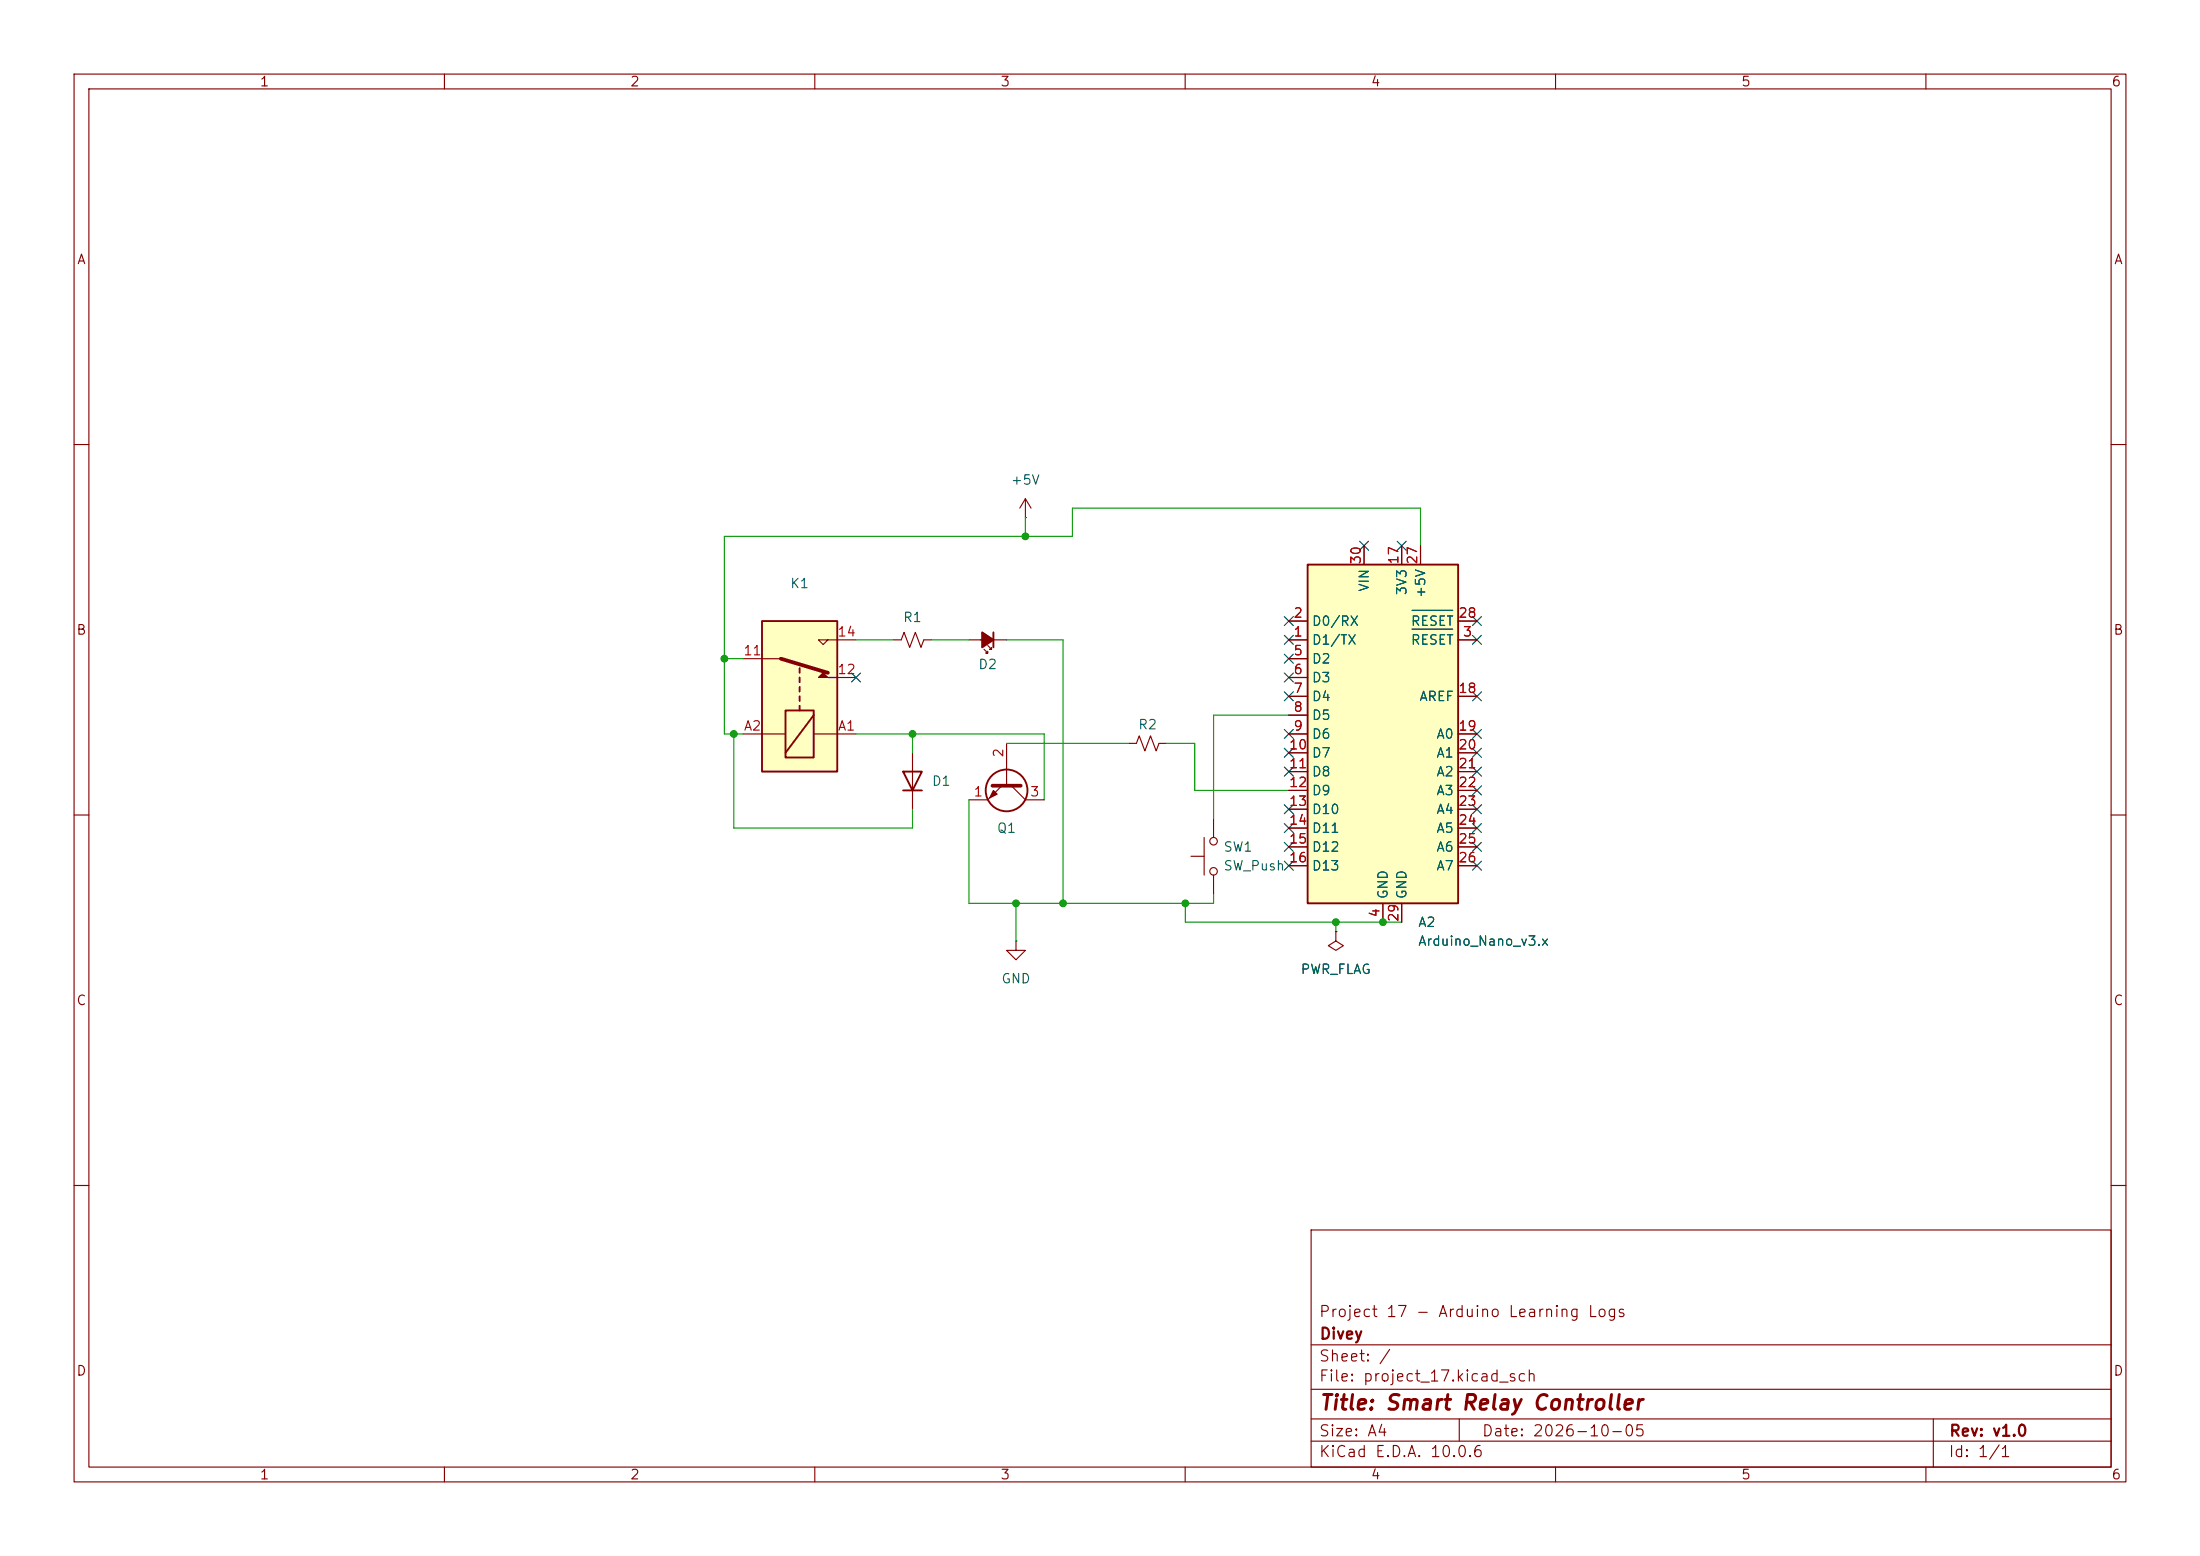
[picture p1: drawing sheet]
(kicad_sch
 (version 20260306)
 (generator "eeschema")
 (generator_version "10.0")
 (paper "A4")
 (title_block
  (title "Smart Relay Controller")
  (date "2026-10-05")
  (rev "v1.0")
  (company "Divey")
  (comment 1 "Project 17 - Arduino Learning Logs"))
 (lib_symbols
  (symbol "Device:LED_Small_Filled"
   (pin_numbers (hide yes))
   (pin_names
    (offset 0.254) (hide yes)) (exclude_from_sim no) (in_bom yes) (on_board yes)
   (in_pos_files yes)
   (duplicate_pin_numbers_are_jumpers no)
   (property "Reference" "D" (at -1.27 3.175 0) (show_name no) (do_not_autoplace no) (effects (font (size 1.27 1.27)) (justify left)))
   (property "Value" "LED_Small_Filled" (at -4.445 -2.54 0) (show_name no) (do_not_autoplace no) (effects (font (size 1.27 1.27)) (justify left)))
   (property "Footprint" "" (at 0 0 90) (show_name no) (do_not_autoplace no) (hide yes) (effects (font (size 1.27 1.27))))
   (property "Datasheet" "" (at 0 0 90) (show_name no) (do_not_autoplace no) (hide yes) (effects (font (size 1.27 1.27))))
   (property "Description" "Light emitting diode, small symbol, filled shape" (at 0 0 0) (show_name no) (do_not_autoplace no) (hide yes) (effects (font (size 1.27 1.27))))
   (property "Sim.Pins" "1=K 2=A" (at 0 0 0) (show_name no) (do_not_autoplace no) (hide yes) (effects (font (size 1.27 1.27))))
   (symbol "LED_Small_Filled_0_1"
    (polyline (pts (xy -0.762 -1.016) (xy -0.762 1.016)) (stroke (width 0.254) (type default)) (fill (type none)))
    (polyline (pts (xy 0 0.762) (xy -0.508 1.27) (xy -0.254 1.27) (xy -0.508 1.27) (xy -0.508 1.016)) (stroke (width 0) (type default)) (fill (type none)))
    (polyline (pts (xy 0.508 1.27) (xy 0 1.778) (xy 0.254 1.778) (xy 0 1.778) (xy 0 1.524)) (stroke (width 0) (type default)) (fill (type none)))
    (polyline (pts (xy 0.762 -1.016) (xy -0.762 0) (xy 0.762 1.016) (xy 0.762 -1.016)) (stroke (width 0.254) (type default)) (fill (type outline)))
    (polyline (pts (xy 1.016 0) (xy -0.762 0)) (stroke (width 0) (type default)) (fill (type none))))
   (symbol "LED_Small_Filled_1_1"
    (pin passive line (at -2.54 0 0) (length 1.778) (name "K" (effects (font (size 1.27 1.27)))) (number "1" (effects (font (size 1.27 1.27)))))
    (pin passive line (at 2.54 0 180) (length 1.778) (name "A" (effects (font (size 1.27 1.27)))) (number "2" (effects (font (size 1.27 1.27))))))
   (embedded_fonts no))
  (symbol "Device:R_Small_US"
   (pin_numbers (hide yes))
   (pin_names
    (offset 0.254) (hide yes)) (exclude_from_sim no) (in_bom yes) (on_board yes)
   (in_pos_files yes)
   (duplicate_pin_numbers_are_jumpers no)
   (property "Reference" "R" (at 0.762 0.508 0) (show_name no) (do_not_autoplace no) (effects (font (size 1.27 1.27)) (justify left)))
   (property "Value" "R_Small_US" (at 0.762 -1.016 0) (show_name no) (do_not_autoplace no) (effects (font (size 1.27 1.27)) (justify left)))
   (property "Footprint" "" (at 0 0 0) (show_name no) (do_not_autoplace no) (hide yes) (effects (font (size 1.27 1.27))))
   (property "Datasheet" "" (at 0 0 0) (show_name no) (do_not_autoplace no) (hide yes) (effects (font (size 1.27 1.27))))
   (property "Description" "Resistor, small US symbol" (at 0 0 0) (show_name no) (do_not_autoplace no) (hide yes) (effects (font (size 1.27 1.27))))
   (symbol "R_Small_US_1_1"
    (polyline (pts (xy 0 1.524) (xy 1.016 1.143) (xy 0 0.762) (xy -1.016 0.381) (xy 0 0)) (stroke (width 0) (type default)) (fill (type none)))
    (polyline (pts (xy 0 0) (xy 1.016 -0.381) (xy 0 -0.762) (xy -1.016 -1.143) (xy 0 -1.524)) (stroke (width 0) (type default)) (fill (type none)))
    (pin passive line (at 0 2.54 270) (length 1.016) (name "" (effects (font (size 1.27 1.27)))) (number "1" (effects (font (size 1.27 1.27)))))
    (pin passive line (at 0 -2.54 90) (length 1.016) (name "" (effects (font (size 1.27 1.27)))) (number "2" (effects (font (size 1.27 1.27))))))
   (embedded_fonts no))
  (symbol "Diode:1N4001"
   (pin_numbers (hide yes))
   (pin_names (hide yes)) (exclude_from_sim no) (in_bom yes) (on_board yes)
   (in_pos_files yes)
   (duplicate_pin_numbers_are_jumpers no)
   (property "Reference" "D" (at 0 2.54 0) (show_name no) (do_not_autoplace no) (effects (font (size 1.27 1.27))))
   (property "Value" "1N4001" (at 0 -2.54 0) (show_name no) (do_not_autoplace no) (effects (font (size 1.27 1.27))))
   (property "Footprint" "Diode_THT:D_DO-41_SOD81_P10.16mm_Horizontal" (at 0 0 0) (show_name no) (do_not_autoplace no) (hide yes) (effects (font (size 1.27 1.27))))
   (property "Datasheet" "http://www.vishay.com/docs/88503/1n4001.pdf" (at 0 0 0) (show_name no) (do_not_autoplace no) (hide yes) (effects (font (size 1.27 1.27))))
   (property "Description" "50V 1A General Purpose Rectifier Diode, DO-41" (at 0 0 0) (show_name no) (do_not_autoplace no) (hide yes) (effects (font (size 1.27 1.27))))
   (property "Sim.Device" "D" (at 0 0 0) (show_name no) (do_not_autoplace no) (hide yes) (effects (font (size 1.27 1.27))))
   (property "Sim.Pins" "1=K 2=A" (at 0 0 0) (show_name no) (do_not_autoplace no) (hide yes) (effects (font (size 1.27 1.27))))
   (symbol "1N4001_0_1"
    (polyline (pts (xy -1.27 1.27) (xy -1.27 -1.27)) (stroke (width 0.254) (type default)) (fill (type none)))
    (polyline (pts (xy 1.27 1.27) (xy 1.27 -1.27) (xy -1.27 0) (xy 1.27 1.27)) (stroke (width 0.254) (type default)) (fill (type none)))
    (polyline (pts (xy 1.27 0) (xy -1.27 0)) (stroke (width 0) (type default)) (fill (type none))))
   (symbol "1N4001_1_1"
    (pin passive line (at -3.81 0 0) (length 2.54) (name "K" (effects (font (size 1.27 1.27)))) (number "1" (effects (font (size 1.27 1.27)))))
    (pin passive line (at 3.81 0 180) (length 2.54) (name "A" (effects (font (size 1.27 1.27)))) (number "2" (effects (font (size 1.27 1.27))))))
   (embedded_fonts no))
  (symbol "MCU_Module:Arduino_Nano_v3.x" (exclude_from_sim no) (in_bom yes) (on_board yes)
   (in_pos_files yes)
   (duplicate_pin_numbers_are_jumpers no)
   (property "Reference" "A" (at -10.16 23.495 0) (show_name no) (do_not_autoplace no) (effects (font (size 1.27 1.27)) (justify left bottom)))
   (property "Value" "Arduino_Nano_v3.x" (at 5.08 -24.13 0) (show_name no) (do_not_autoplace no) (effects (font (size 1.27 1.27)) (justify left top)))
   (property "Footprint" "Module:Arduino_Nano" (at 0 0 0) (show_name no) (do_not_autoplace no) (hide yes) (effects (font (size 1.27 1.27)
    (italic yes))))
   (property "Datasheet" "http://www.mouser.com/pdfdocs/Gravitech_Arduino_Nano3_0.pdf" (at 0 0 0) (show_name no) (do_not_autoplace no) (hide yes) (effects (font (size 1.27 1.27))))
   (property "Description" "Arduino Nano v3.x" (at 0 0 0) (show_name no) (do_not_autoplace no) (hide yes) (effects (font (size 1.27 1.27))))
   (symbol "Arduino_Nano_v3.x_0_1"
    (rectangle (start -10.16 22.86) (end 10.16 -22.86) (stroke (width 0.254) (type default)) (fill (type background))))
   (symbol "Arduino_Nano_v3.x_1_1"
    (pin bidirectional line (at -12.7 12.7 0) (length 2.54) (name "D1/TX" (effects (font (size 1.27 1.27)))) (number "1" (effects (font (size 1.27 1.27)))))
    (pin bidirectional line (at -12.7 15.24 0) (length 2.54) (name "D0/RX" (effects (font (size 1.27 1.27)))) (number "2" (effects (font (size 1.27 1.27)))))
    (pin input line (at 12.7 12.7 180) (length 2.54) (name "~{RESET}" (effects (font (size 1.27 1.27)))) (number "3" (effects (font (size 1.27 1.27)))))
    (pin power_in line (at 0 -25.4 90) (length 2.54) (name "GND" (effects (font (size 1.27 1.27)))) (number "4" (effects (font (size 1.27 1.27)))))
    (pin bidirectional line (at -12.7 10.16 0) (length 2.54) (name "D2" (effects (font (size 1.27 1.27)))) (number "5" (effects (font (size 1.27 1.27)))))
    (pin bidirectional line (at -12.7 7.62 0) (length 2.54) (name "D3" (effects (font (size 1.27 1.27)))) (number "6" (effects (font (size 1.27 1.27)))))
    (pin bidirectional line (at -12.7 5.08 0) (length 2.54) (name "D4" (effects (font (size 1.27 1.27)))) (number "7" (effects (font (size 1.27 1.27)))))
    (pin bidirectional line (at -12.7 2.54 0) (length 2.54) (name "D5" (effects (font (size 1.27 1.27)))) (number "8" (effects (font (size 1.27 1.27)))))
    (pin bidirectional line (at -12.7 0 0) (length 2.54) (name "D6" (effects (font (size 1.27 1.27)))) (number "9" (effects (font (size 1.27 1.27)))))
    (pin bidirectional line (at -12.7 -2.54 0) (length 2.54) (name "D7" (effects (font (size 1.27 1.27)))) (number "10" (effects (font (size 1.27 1.27)))))
    (pin bidirectional line (at -12.7 -5.08 0) (length 2.54) (name "D8" (effects (font (size 1.27 1.27)))) (number "11" (effects (font (size 1.27 1.27)))))
    (pin bidirectional line (at -12.7 -7.62 0) (length 2.54) (name "D9" (effects (font (size 1.27 1.27)))) (number "12" (effects (font (size 1.27 1.27)))))
    (pin bidirectional line (at -12.7 -10.16 0) (length 2.54) (name "D10" (effects (font (size 1.27 1.27)))) (number "13" (effects (font (size 1.27 1.27)))))
    (pin bidirectional line (at -12.7 -12.7 0) (length 2.54) (name "D11" (effects (font (size 1.27 1.27)))) (number "14" (effects (font (size 1.27 1.27)))))
    (pin bidirectional line (at -12.7 -15.24 0) (length 2.54) (name "D12" (effects (font (size 1.27 1.27)))) (number "15" (effects (font (size 1.27 1.27)))))
    (pin bidirectional line (at -12.7 -17.78 0) (length 2.54) (name "D13" (effects (font (size 1.27 1.27)))) (number "16" (effects (font (size 1.27 1.27)))))
    (pin power_out line (at 2.54 25.4 270) (length 2.54) (name "3V3" (effects (font (size 1.27 1.27)))) (number "17" (effects (font (size 1.27 1.27)))))
    (pin input line (at 12.7 5.08 180) (length 2.54) (name "AREF" (effects (font (size 1.27 1.27)))) (number "18" (effects (font (size 1.27 1.27)))))
    (pin bidirectional line (at 12.7 0 180) (length 2.54) (name "A0" (effects (font (size 1.27 1.27)))) (number "19" (effects (font (size 1.27 1.27)))))
    (pin bidirectional line (at 12.7 -2.54 180) (length 2.54) (name "A1" (effects (font (size 1.27 1.27)))) (number "20" (effects (font (size 1.27 1.27)))))
    (pin bidirectional line (at 12.7 -5.08 180) (length 2.54) (name "A2" (effects (font (size 1.27 1.27)))) (number "21" (effects (font (size 1.27 1.27)))))
    (pin bidirectional line (at 12.7 -7.62 180) (length 2.54) (name "A3" (effects (font (size 1.27 1.27)))) (number "22" (effects (font (size 1.27 1.27)))))
    (pin bidirectional line (at 12.7 -10.16 180) (length 2.54) (name "A4" (effects (font (size 1.27 1.27)))) (number "23" (effects (font (size 1.27 1.27)))))
    (pin bidirectional line (at 12.7 -12.7 180) (length 2.54) (name "A5" (effects (font (size 1.27 1.27)))) (number "24" (effects (font (size 1.27 1.27)))))
    (pin bidirectional line (at 12.7 -15.24 180) (length 2.54) (name "A6" (effects (font (size 1.27 1.27)))) (number "25" (effects (font (size 1.27 1.27)))))
    (pin bidirectional line (at 12.7 -17.78 180) (length 2.54) (name "A7" (effects (font (size 1.27 1.27)))) (number "26" (effects (font (size 1.27 1.27)))))
    (pin power_out line (at 5.08 25.4 270) (length 2.54) (name "+5V" (effects (font (size 1.27 1.27)))) (number "27" (effects (font (size 1.27 1.27)))))
    (pin input line (at 12.7 15.24 180) (length 2.54) (name "~{RESET}" (effects (font (size 1.27 1.27)))) (number "28" (effects (font (size 1.27 1.27)))))
    (pin power_in line (at 2.54 -25.4 90) (length 2.54) (name "GND" (effects (font (size 1.27 1.27)))) (number "29" (effects (font (size 1.27 1.27)))))
    (pin power_in line (at -2.54 25.4 270) (length 2.54) (name "VIN" (effects (font (size 1.27 1.27)))) (number "30" (effects (font (size 1.27 1.27))))))
   (embedded_fonts no))
  (symbol "Relay:Relay_SPDT" (exclude_from_sim no) (in_bom yes) (on_board yes)
   (in_pos_files yes)
   (duplicate_pin_numbers_are_jumpers no)
   (property "Reference" "K" (at 11.43 3.81 0) (show_name no) (do_not_autoplace no) (effects (font (size 1.27 1.27)) (justify left)))
   (property "Value" "Relay_SPDT" (at 11.43 1.27 0) (show_name no) (do_not_autoplace no) (effects (font (size 1.27 1.27)) (justify left)))
   (property "Footprint" "" (at 11.43 -1.27 0) (show_name no) (do_not_autoplace no) (hide yes) (effects (font (size 1.27 1.27)) (justify left)))
   (property "Datasheet" "" (at 0 0 0) (show_name no) (do_not_autoplace no) (hide yes) (effects (font (size 1.27 1.27))))
   (property "Description" "Relay SPDT, monostable, EN50005" (at 0 0 0) (show_name no) (do_not_autoplace no) (hide yes) (effects (font (size 1.27 1.27))))
   (symbol "Relay_SPDT_0_0"
    (polyline (pts (xy 7.62 5.08) (xy 7.62 2.54) (xy 6.985 3.175) (xy 7.62 3.81)) (stroke (width 0) (type default)) (fill (type none))))
   (symbol "Relay_SPDT_0_1"
    (rectangle (start -10.16 5.08) (end 10.16 -5.08) (stroke (width 0.254) (type default)) (fill (type background)))
    (rectangle (start -8.255 1.905) (end -1.905 -1.905) (stroke (width 0.254) (type default)) (fill (type none)))
    (polyline (pts (xy -7.62 -1.905) (xy -2.54 1.905)) (stroke (width 0.254) (type default)) (fill (type none)))
    (polyline (pts (xy -5.08 5.08) (xy -5.08 1.905)) (stroke (width 0) (type default)) (fill (type none)))
    (polyline (pts (xy -5.08 -5.08) (xy -5.08 -1.905)) (stroke (width 0) (type default)) (fill (type none)))
    (polyline (pts (xy -1.905 0) (xy -1.27 0)) (stroke (width 0.254) (type default)) (fill (type none)))
    (polyline (pts (xy -0.635 0) (xy 0 0)) (stroke (width 0.254) (type default)) (fill (type none)))
    (polyline (pts (xy 0.635 0) (xy 1.27 0)) (stroke (width 0.254) (type default)) (fill (type none)))
    (polyline (pts (xy 1.905 0) (xy 2.54 0)) (stroke (width 0.254) (type default)) (fill (type none)))
    (polyline (pts (xy 2.54 5.08) (xy 2.54 2.54) (xy 3.175 3.175) (xy 2.54 3.81)) (stroke (width 0) (type default)) (fill (type outline)))
    (polyline (pts (xy 3.175 0) (xy 3.81 0)) (stroke (width 0.254) (type default)) (fill (type none)))
    (polyline (pts (xy 5.08 -2.54) (xy 3.175 3.81)) (stroke (width 0.508) (type default)) (fill (type none)))
    (polyline (pts (xy 5.08 -2.54) (xy 5.08 -5.08)) (stroke (width 0) (type default)) (fill (type none))))
   (symbol "Relay_SPDT_1_1"
    (pin passive line (at 5.08 -7.62 90) (length 2.54) (name "" (effects (font (size 1.27 1.27)))) (number "11" (effects (font (size 1.27 1.27)))))
    (pin passive line (at 2.54 7.62 270) (length 2.54) (name "" (effects (font (size 1.27 1.27)))) (number "12" (effects (font (size 1.27 1.27)))))
    (pin passive line (at 7.62 7.62 270) (length 2.54) (name "" (effects (font (size 1.27 1.27)))) (number "14" (effects (font (size 1.27 1.27)))))
    (pin passive line (at -5.08 7.62 270) (length 2.54) (name "" (effects (font (size 1.27 1.27)))) (number "A1" (effects (font (size 1.27 1.27)))))
    (pin passive line (at -5.08 -7.62 90) (length 2.54) (name "" (effects (font (size 1.27 1.27)))) (number "A2" (effects (font (size 1.27 1.27))))))
   (embedded_fonts no))
  (symbol "Switch:SW_Push"
   (pin_numbers (hide yes))
   (pin_names
    (offset 1.016) (hide yes)) (exclude_from_sim no) (in_bom yes) (on_board yes)
   (in_pos_files yes)
   (duplicate_pin_numbers_are_jumpers no)
   (property "Reference" "SW" (at 1.27 2.54 0) (show_name no) (do_not_autoplace no) (effects (font (size 1.27 1.27)) (justify left)))
   (property "Value" "SW_Push" (at 0 -1.524 0) (show_name no) (do_not_autoplace no) (effects (font (size 1.27 1.27))))
   (property "Footprint" "" (at 0 5.08 0) (show_name no) (do_not_autoplace no) (hide yes) (effects (font (size 1.27 1.27))))
   (property "Datasheet" "" (at 0 5.08 0) (show_name no) (do_not_autoplace no) (hide yes) (effects (font (size 1.27 1.27))))
   (property "Description" "Push button switch, generic, two pins" (at 0 0 0) (show_name no) (do_not_autoplace no) (hide yes) (effects (font (size 1.27 1.27))))
   (symbol "SW_Push_0_1"
    (circle (center -2.032 0) (radius 0.508) (stroke (width 0) (type default)) (fill (type none)))
    (polyline (pts (xy 0 1.27) (xy 0 3.048)) (stroke (width 0) (type default)) (fill (type none)))
    (circle (center 2.032 0) (radius 0.508) (stroke (width 0) (type default)) (fill (type none)))
    (polyline (pts (xy 2.54 1.27) (xy -2.54 1.27)) (stroke (width 0) (type default)) (fill (type none)))
    (pin passive line (at -5.08 0 0) (length 2.54) (name "1" (effects (font (size 1.27 1.27)))) (number "1" (effects (font (size 1.27 1.27)))))
    (pin passive line (at 5.08 0 180) (length 2.54) (name "2" (effects (font (size 1.27 1.27)))) (number "2" (effects (font (size 1.27 1.27))))))
   (embedded_fonts no))
  (symbol "Transistor_BJT:S8050"
   (pin_names
    (offset 0) (hide yes)) (exclude_from_sim no) (in_bom yes) (on_board yes)
   (in_pos_files yes)
   (duplicate_pin_numbers_are_jumpers no)
   (property "Reference" "Q" (at 5.08 1.905 0) (show_name no) (do_not_autoplace no) (effects (font (size 1.27 1.27)) (justify left)))
   (property "Value" "S8050" (at 5.08 0 0) (show_name no) (do_not_autoplace no) (effects (font (size 1.27 1.27)) (justify left)))
   (property "Footprint" "Package_TO_SOT_THT:TO-92_Inline" (at 5.08 -1.905 0) (show_name no) (do_not_autoplace no) (hide yes) (effects (font (size 1.27 1.27)
    (italic yes)) (justify left)))
   (property "Datasheet" "http://www.unisonic.com.tw/datasheet/S8050.pdf" (at 0 0 0) (show_name no) (do_not_autoplace no) (hide yes) (effects (font (size 1.27 1.27)) (justify left)))
   (property "Description" "0.7A Ic, 20V Vce, Low Voltage High Current NPN Transistor, TO-92" (at 0 0 0) (show_name no) (do_not_autoplace no) (hide yes) (effects (font (size 1.27 1.27))))
   (property "Sim.Device" "NPN" (at 0 0 0) (show_name no) (do_not_autoplace no) (hide yes) (effects (font (size 1.27 1.27))))
   (property "Sim.Pins" "1=E 2=B 3=C" (at 0 0 0) (show_name no) (do_not_autoplace no) (hide yes) (effects (font (size 1.27 1.27))))
   (symbol "S8050_0_1"
    (polyline (pts (xy -2.54 0) (xy 0.635 0)) (stroke (width 0) (type default)) (fill (type none)))
    (polyline (pts (xy 0.635 1.905) (xy 0.635 -1.905)) (stroke (width 0.508) (type default)) (fill (type none)))
    (circle (center 1.27 0) (radius 2.8194) (stroke (width 0.254) (type default)) (fill (type none))))
   (symbol "S8050_1_1"
    (polyline (pts (xy 0.635 0.635) (xy 2.54 2.54)) (stroke (width 0) (type default)) (fill (type none)))
    (polyline (pts (xy 0.635 -0.635) (xy 2.54 -2.54)) (stroke (width 0) (type default)) (fill (type none)))
    (polyline (pts (xy 1.27 -1.778) (xy 1.778 -1.27) (xy 2.286 -2.286) (xy 1.27 -1.778)) (stroke (width 0) (type default)) (fill (type outline)))
    (pin passive line (at 2.54 -5.08 90) (length 2.54) (name "E" (effects (font (size 1.27 1.27)))) (number "1" (effects (font (size 1.27 1.27)))))
    (pin input line (at -5.08 0 0) (length 2.54) (name "B" (effects (font (size 1.27 1.27)))) (number "2" (effects (font (size 1.27 1.27)))))
    (pin passive line (at 2.54 5.08 270) (length 2.54) (name "C" (effects (font (size 1.27 1.27)))) (number "3" (effects (font (size 1.27 1.27))))))
   (embedded_fonts no))
  (symbol "power:+5V"
   (power global)
   (pin_numbers (hide yes))
   (pin_names
    (offset 0) (hide yes)) (exclude_from_sim no) (in_bom yes) (on_board yes)
   (in_pos_files yes)
   (duplicate_pin_numbers_are_jumpers no)
   (property "Reference" "#PWR" (at 0 -3.81 0) (show_name no) (do_not_autoplace no) (hide yes) (effects (font (size 1.27 1.27))))
   (property "Value" "+5V" (at 0 3.556 0) (show_name no) (do_not_autoplace no) (effects (font (size 1.27 1.27))))
   (property "Footprint" "" (at 0 0 0) (show_name no) (do_not_autoplace no) (hide yes) (effects (font (size 1.27 1.27))))
   (property "Datasheet" "" (at 0 0 0) (show_name no) (do_not_autoplace no) (hide yes) (effects (font (size 1.27 1.27))))
   (property "Description" "Power symbol creates a global label with name \"+5V\"" (at 0 0 0) (show_name no) (do_not_autoplace no) (hide yes) (effects (font (size 1.27 1.27))))
   (symbol "+5V_0_1"
    (polyline (pts (xy -0.762 1.27) (xy 0 2.54)) (stroke (width 0) (type default)) (fill (type none)))
    (polyline (pts (xy 0 2.54) (xy 0.762 1.27)) (stroke (width 0) (type default)) (fill (type none)))
    (polyline (pts (xy 0 0) (xy 0 2.54)) (stroke (width 0) (type default)) (fill (type none))))
   (symbol "+5V_1_1"
    (pin power_in line (at 0 0 90) (length 0) (name "" (effects (font (size 1.27 1.27)))) (number "1" (effects (font (size 1.27 1.27))))))
   (embedded_fonts no))
  (symbol "power:GND"
   (power global)
   (pin_numbers (hide yes))
   (pin_names
    (offset 0) (hide yes)) (exclude_from_sim no) (in_bom yes) (on_board yes)
   (in_pos_files yes)
   (duplicate_pin_numbers_are_jumpers no)
   (property "Reference" "#PWR" (at 0 -6.35 0) (show_name no) (do_not_autoplace no) (hide yes) (effects (font (size 1.27 1.27))))
   (property "Value" "GND" (at 0 -3.81 0) (show_name no) (do_not_autoplace no) (effects (font (size 1.27 1.27))))
   (property "Footprint" "" (at 0 0 0) (show_name no) (do_not_autoplace no) (hide yes) (effects (font (size 1.27 1.27))))
   (property "Datasheet" "" (at 0 0 0) (show_name no) (do_not_autoplace no) (hide yes) (effects (font (size 1.27 1.27))))
   (property "Description" "Power symbol creates a global label with name \"GND\" , ground" (at 0 0 0) (show_name no) (do_not_autoplace no) (hide yes) (effects (font (size 1.27 1.27))))
   (symbol "GND_0_1"
    (polyline (pts (xy 0 0) (xy 0 -1.27) (xy 1.27 -1.27) (xy 0 -2.54) (xy -1.27 -1.27) (xy 0 -1.27)) (stroke (width 0) (type default)) (fill (type none))))
   (symbol "GND_1_1"
    (pin power_in line (at 0 0 270) (length 0) (name "" (effects (font (size 1.27 1.27)))) (number "1" (effects (font (size 1.27 1.27))))))
   (embedded_fonts no))
  (symbol "power:PWR_FLAG"
   (power global)
   (pin_numbers (hide yes))
   (pin_names
    (offset 0) (hide yes)) (exclude_from_sim no) (in_bom yes) (on_board yes)
   (in_pos_files yes)
   (duplicate_pin_numbers_are_jumpers no)
   (property "Reference" "#FLG" (at 0 1.905 0) (show_name no) (do_not_autoplace no) (hide yes) (effects (font (size 1.27 1.27))))
   (property "Value" "PWR_FLAG" (at 0 3.81 0) (show_name no) (do_not_autoplace no) (effects (font (size 1.27 1.27))))
   (property "Footprint" "" (at 0 0 0) (show_name no) (do_not_autoplace no) (hide yes) (effects (font (size 1.27 1.27))))
   (property "Datasheet" "" (at 0 0 0) (show_name no) (do_not_autoplace no) (hide yes) (effects (font (size 1.27 1.27))))
   (property "Description" "Special symbol for telling ERC where power comes from" (at 0 0 0) (show_name no) (do_not_autoplace no) (hide yes) (effects (font (size 1.27 1.27))))
   (symbol "PWR_FLAG_0_0"
    (pin power_out line (at 0 0 90) (length 0) (name "" (effects (font (size 1.27 1.27)))) (number "1" (effects (font (size 1.27 1.27))))))
   (symbol "PWR_FLAG_0_1"
    (polyline (pts (xy 0 0) (xy 0 1.27) (xy -1.016 1.905) (xy 0 2.54) (xy 1.016 1.905) (xy 0 1.27)) (stroke (width 0) (type default)) (fill (type none))))
   (embedded_fonts no)))
 (junction
  (at 123.19 99.06)
  (diameter 0)
  (color 0 0 0 0))
 (junction
  (at 186.69 124.46)
  (diameter 0)
  (color 0 0 0 0))
 (junction
  (at 99.06 99.06)
  (diameter 0)
  (color 0 0 0 0))
 (junction
  (at 137.16 121.92)
  (diameter 0)
  (color 0 0 0 0))
 (junction
  (at 97.79 88.9)
  (diameter 0)
  (color 0 0 0 0))
 (junction
  (at 138.43 72.39)
  (diameter 0)
  (color 0 0 0 0))
 (junction
  (at 160.02 121.92)
  (diameter 0)
  (color 0 0 0 0))
 (junction
  (at 180.34 124.46)
  (diameter 0)
  (color 0 0 0 0))
 (junction
  (at 143.51 121.92)
  (diameter 0)
  (color 0 0 0 0))
 (no_connect
  (at 173.99 114.3))
 (no_connect
  (at 199.39 86.36))
 (no_connect
  (at 199.39 99.06))
 (no_connect
  (at 199.39 114.3))
 (no_connect
  (at 199.39 106.68))
 (no_connect
  (at 199.39 83.82))
 (no_connect
  (at 115.57 91.44))
 (no_connect
  (at 173.99 93.98))
 (no_connect
  (at 199.39 111.76))
 (no_connect
  (at 173.99 116.84))
 (no_connect
  (at 199.39 101.6))
 (no_connect
  (at 173.99 111.76))
 (no_connect
  (at 199.39 116.84))
 (no_connect
  (at 173.99 88.9))
 (no_connect
  (at 189.23 73.66))
 (no_connect
  (at 173.99 91.44))
 (no_connect
  (at 173.99 83.82))
 (no_connect
  (at 173.99 101.6))
 (no_connect
  (at 173.99 99.06))
 (no_connect
  (at 184.15 73.66))
 (no_connect
  (at 173.99 109.22))
 (no_connect
  (at 173.99 104.14))
 (no_connect
  (at 199.39 104.14))
 (no_connect
  (at 199.39 109.22))
 (no_connect
  (at 173.99 86.36))
 (no_connect
  (at 199.39 93.98))
 (wire
  (pts (xy 99.06 111.76) (xy 123.19 111.76))
  (stroke (width 0) (type default)))
 (wire
  (pts (xy 123.19 99.06) (xy 123.19 101.6))
  (stroke (width 0) (type default)))
 (wire
  (pts (xy 123.19 109.22) (xy 123.19 111.76))
  (stroke (width 0) (type default)))
 (wire
  (pts (xy 186.69 124.46) (xy 189.23 124.46))
  (stroke (width 0) (type default)))
 (wire
  (pts (xy 100.33 88.9) (xy 97.79 88.9))
  (stroke (width 0) (type default)))
 (wire
  (pts (xy 97.79 88.9) (xy 97.79 99.06))
  (stroke (width 0) (type default)))
 (wire
  (pts (xy 123.19 99.06) (xy 140.97 99.06))
  (stroke (width 0) (type default)))
 (wire
  (pts (xy 191.77 68.58) (xy 144.78 68.58))
  (stroke (width 0) (type default)))
 (wire
  (pts (xy 163.83 96.52) (xy 163.83 110.49))
  (stroke (width 0) (type default)))
 (wire
  (pts (xy 144.78 68.58) (xy 144.78 72.39))
  (stroke (width 0) (type default)))
 (wire
  (pts (xy 160.02 121.92) (xy 163.83 121.92))
  (stroke (width 0) (type default)))
 (wire
  (pts (xy 173.99 106.68) (xy 161.29 106.68))
  (stroke (width 0) (type default)))
 (wire
  (pts (xy 135.89 100.33) (xy 152.4 100.33))
  (stroke (width 0) (type default)))
 (wire
  (pts (xy 97.79 72.39) (xy 97.79 88.9))
  (stroke (width 0) (type default)))
 (wire
  (pts (xy 180.34 124.46) (xy 186.69 124.46))
  (stroke (width 0) (type default)))
 (wire
  (pts (xy 137.16 121.92) (xy 137.16 127))
  (stroke (width 0) (type default)))
 (wire
  (pts (xy 180.34 124.46) (xy 180.34 125.73))
  (stroke (width 0) (type default)))
 (wire
  (pts (xy 144.78 72.39) (xy 138.43 72.39))
  (stroke (width 0) (type default)))
 (wire
  (pts (xy 173.99 96.52) (xy 163.83 96.52))
  (stroke (width 0) (type default)))
 (wire
  (pts (xy 140.97 99.06) (xy 140.97 107.95))
  (stroke (width 0) (type default)))
 (wire
  (pts (xy 97.79 72.39) (xy 138.43 72.39))
  (stroke (width 0) (type default)))
 (wire
  (pts (xy 125.73 86.36) (xy 130.81 86.36))
  (stroke (width 0) (type default)))
 (wire
  (pts (xy 97.79 99.06) (xy 100.33 99.06))
  (stroke (width 0) (type default)))
 (wire
  (pts (xy 143.51 121.92) (xy 137.16 121.92))
  (stroke (width 0) (type default)))
 (wire
  (pts (xy 160.02 121.92) (xy 160.02 124.46))
  (stroke (width 0) (type default)))
 (wire
  (pts (xy 130.81 121.92) (xy 137.16 121.92))
  (stroke (width 0) (type default)))
 (wire
  (pts (xy 143.51 121.92) (xy 160.02 121.92))
  (stroke (width 0) (type default)))
 (wire
  (pts (xy 157.48 100.33) (xy 161.29 100.33))
  (stroke (width 0) (type default)))
 (wire
  (pts (xy 135.89 86.36) (xy 143.51 86.36))
  (stroke (width 0) (type default)))
 (wire
  (pts (xy 99.06 99.06) (xy 99.06 111.76))
  (stroke (width 0) (type default)))
 (wire
  (pts (xy 160.02 124.46) (xy 180.34 124.46))
  (stroke (width 0) (type default)))
 (wire
  (pts (xy 115.57 99.06) (xy 123.19 99.06))
  (stroke (width 0) (type default)))
 (wire
  (pts (xy 161.29 100.33) (xy 161.29 106.68))
  (stroke (width 0) (type default)))
 (wire
  (pts (xy 115.57 86.36) (xy 120.65 86.36))
  (stroke (width 0) (type default)))
 (wire
  (pts (xy 130.81 107.95) (xy 130.81 121.92))
  (stroke (width 0) (type default)))
 (wire
  (pts (xy 163.83 120.65) (xy 163.83 121.92))
  (stroke (width 0) (type default)))
 (wire
  (pts (xy 143.51 86.36) (xy 143.51 121.92))
  (stroke (width 0) (type default)))
 (wire
  (pts (xy 138.43 72.39) (xy 138.43 69.85))
  (stroke (width 0) (type default)))
 (wire
  (pts (xy 191.77 68.58) (xy 191.77 73.66))
  (stroke (width 0) (type default)))
 (symbol
  (lib_id "Relay:Relay_SPDT")
  (at 107.95 93.98 270)
  (mirror x)
  (unit 1)
  (body_style 1)
  (exclude_from_sim no)
  (in_bom yes)
  (on_board yes)
  (in_pos_files yes)
  (dnp no)
  (property "Reference" "K1" (at 107.95 78.74 90) (show_name no) (do_not_autoplace no) (effects (font (size 1.27 1.27))))
  (property "Value" "Relay_SPDT" (at 107.95 81.28 90) (hide yes) (show_name no) (do_not_autoplace no) (effects (font (size 1.27 1.27))))
  (property "Footprint" "Relay_THT:Relay_SPDT_Hongfa_JQC-3FF_0XX-1Z" (at 106.68 82.55 0) (hide yes) (show_name no) (do_not_autoplace no) (effects (font (size 1.27 1.27)) (justify left)))
  (property "Datasheet" "" (at 107.95 93.98 0) (hide yes) (show_name no) (do_not_autoplace no) (effects (font (size 1.27 1.27))))
  (property "Description" "Relay SPDT, monostable, EN50005" (at 107.95 93.98 0) (hide yes) (show_name no) (do_not_autoplace no) (effects (font (size 1.27 1.27))))
  (pin "A1")
  (pin "A2")
  (pin "14")
  (pin "11")
  (pin "12"))
 (symbol
  (lib_id "power:+5V")
  (at 138.43 69.85 0)
  (unit 1)
  (body_style 1)
  (exclude_from_sim no)
  (in_bom yes)
  (on_board yes)
  (in_pos_files yes)
  (dnp no)
  (fields_autoplaced yes)
  (property "Reference" "#PWR02" (at 138.43 73.66 0) (hide yes) (show_name no) (do_not_autoplace no) (effects (font (size 1.27 1.27))))
  (property "Value" "+5V" (at 138.43 64.77 0) (show_name no) (do_not_autoplace no) (effects (font (size 1.27 1.27))))
  (property "Footprint" "" (at 138.43 69.85 0) (hide yes) (show_name no) (do_not_autoplace no) (effects (font (size 1.27 1.27))))
  (property "Datasheet" "" (at 138.43 69.85 0) (hide yes) (show_name no) (do_not_autoplace no) (effects (font (size 1.27 1.27))))
  (property "Description" "Power symbol creates a global label with name \"+5V\"" (at 138.43 69.85 0) (hide yes) (show_name no) (do_not_autoplace no) (effects (font (size 1.27 1.27))))
  (pin "1"))
 (symbol
  (lib_id "Diode:1N4001")
  (at 123.19 105.41 90)
  (unit 1)
  (body_style 1)
  (exclude_from_sim no)
  (in_bom yes)
  (on_board yes)
  (in_pos_files yes)
  (dnp no)
  (fields_autoplaced yes)
  (property "Reference" "D1" (at 125.73 105.4099 90) (show_name no) (do_not_autoplace no) (effects (font (size 1.27 1.27)) (justify right)))
  (property "Value" "1N4001" (at 120.65 104.1401 90) (hide yes) (show_name no) (do_not_autoplace no) (effects (font (size 1.27 1.27)) (justify left)))
  (property "Footprint" "Diode_THT:D_DO-41_SOD81_P10.16mm_Horizontal" (at 123.19 105.41 0) (hide yes) (show_name no) (do_not_autoplace no) (effects (font (size 1.27 1.27))))
  (property "Datasheet" "http://www.vishay.com/docs/88503/1n4001.pdf" (at 123.19 105.41 0) (hide yes) (show_name no) (do_not_autoplace no) (effects (font (size 1.27 1.27))))
  (property "Description" "50V 1A General Purpose Rectifier Diode, DO-41" (at 123.19 105.41 0) (hide yes) (show_name no) (do_not_autoplace no) (effects (font (size 1.27 1.27))))
  (property "Sim.Device" "D" (at 123.19 105.41 0) (hide yes) (show_name no) (do_not_autoplace no) (effects (font (size 1.27 1.27))))
  (property "Sim.Pins" "1=K 2=A" (at 123.19 105.41 0) (hide yes) (show_name no) (do_not_autoplace no) (effects (font (size 1.27 1.27))))
  (pin "1")
  (pin "2"))
 (symbol
  (lib_id "power:GND")
  (at 137.16 127 0)
  (unit 1)
  (body_style 1)
  (exclude_from_sim no)
  (in_bom yes)
  (on_board yes)
  (in_pos_files yes)
  (dnp no)
  (fields_autoplaced yes)
  (property "Reference" "#PWR01" (at 137.16 133.35 0) (hide yes) (show_name no) (do_not_autoplace no) (effects (font (size 1.27 1.27))))
  (property "Value" "GND" (at 137.16 132.08 0) (show_name no) (do_not_autoplace no) (effects (font (size 1.27 1.27))))
  (property "Footprint" "" (at 137.16 127 0) (hide yes) (show_name no) (do_not_autoplace no) (effects (font (size 1.27 1.27))))
  (property "Datasheet" "" (at 137.16 127 0) (hide yes) (show_name no) (do_not_autoplace no) (effects (font (size 1.27 1.27))))
  (property "Description" "Power symbol creates a global label with name \"GND\" , ground" (at 137.16 127 0) (hide yes) (show_name no) (do_not_autoplace no) (effects (font (size 1.27 1.27))))
  (pin "1"))
 (symbol
  (lib_id "Device:R_Small_US")
  (at 123.19 86.36 90)
  (unit 1)
  (body_style 1)
  (exclude_from_sim no)
  (in_bom yes)
  (on_board yes)
  (in_pos_files yes)
  (dnp no)
  (property "Reference" "R1" (at 123.19 83.312 90) (show_name no) (do_not_autoplace no) (effects (font (size 1.27 1.27))))
  (property "Value" "220" (at 123.19 82.55 90) (hide yes) (show_name no) (do_not_autoplace no) (effects (font (size 1.27 1.27))))
  (property "Footprint" "Resistor_THT:R_Axial_DIN0207_L6.3mm_D2.5mm_P7.62mm_Horizontal" (at 123.19 86.36 0) (hide yes) (show_name no) (do_not_autoplace no) (effects (font (size 1.27 1.27))))
  (property "Datasheet" "" (at 123.19 86.36 0) (hide yes) (show_name no) (do_not_autoplace no) (effects (font (size 1.27 1.27))))
  (property "Description" "Resistor, small US symbol" (at 123.19 86.36 0) (hide yes) (show_name no) (do_not_autoplace no) (effects (font (size 1.27 1.27))))
  (pin "1")
  (pin "2"))
 (symbol
  (lib_id "power:PWR_FLAG")
  (at 180.34 125.73 180)
  (unit 1)
  (body_style 1)
  (exclude_from_sim no)
  (in_bom yes)
  (on_board yes)
  (in_pos_files yes)
  (dnp no)
  (fields_autoplaced yes)
  (property "Reference" "#FLG01" (at 180.34 127.635 0) (hide yes) (show_name no) (do_not_autoplace no) (effects (font (size 1.27 1.27))))
  (property "Value" "PWR_FLAG" (at 180.34 130.81 0) (show_name no) (do_not_autoplace no) (effects (font (size 1.27 1.27))))
  (property "Footprint" "" (at 180.34 125.73 0) (hide yes) (show_name no) (do_not_autoplace no) (effects (font (size 1.27 1.27))))
  (property "Datasheet" "" (at 180.34 125.73 0) (hide yes) (show_name no) (do_not_autoplace no) (effects (font (size 1.27 1.27))))
  (property "Description" "Special symbol for telling ERC where power comes from" (at 180.34 125.73 0) (hide yes) (show_name no) (do_not_autoplace no) (effects (font (size 1.27 1.27))))
  (pin "1"))
 (symbol
  (lib_id "Device:LED_Small_Filled")
  (at 133.35 86.36 180)
  (unit 1)
  (body_style 1)
  (exclude_from_sim no)
  (in_bom yes)
  (on_board yes)
  (in_pos_files yes)
  (dnp no)
  (property "Reference" "D2" (at 133.35 89.662 0) (show_name no) (do_not_autoplace no) (effects (font (size 1.27 1.27))))
  (property "Value" "LED_Small_Filled" (at 133.2865 90.17 0) (hide yes) (show_name no) (do_not_autoplace no) (effects (font (size 1.27 1.27))))
  (property "Footprint" "LED_THT:LED_D3.0mm_FlatTop" (at 133.35 86.36 90) (hide yes) (show_name no) (do_not_autoplace no) (effects (font (size 1.27 1.27))))
  (property "Datasheet" "" (at 133.35 86.36 90) (hide yes) (show_name no) (do_not_autoplace no) (effects (font (size 1.27 1.27))))
  (property "Description" "Light emitting diode, small symbol, filled shape" (at 133.35 86.36 0) (hide yes) (show_name no) (do_not_autoplace no) (effects (font (size 1.27 1.27))))
  (property "Sim.Pins" "1=K 2=A" (at 133.35 86.36 0) (hide yes) (show_name no) (do_not_autoplace no) (effects (font (size 1.27 1.27))))
  (pin "1")
  (pin "2"))
 (symbol
  (lib_id "MCU_Module:Arduino_Nano_v3.x")
  (at 186.69 99.06 0)
  (unit 1)
  (body_style 1)
  (exclude_from_sim no)
  (in_bom yes)
  (on_board yes)
  (in_pos_files yes)
  (dnp no)
  (fields_autoplaced yes)
  (property "Reference" "A2" (at 191.3733 124.46 0) (show_name no) (do_not_autoplace no) (effects (font (size 1.27 1.27)) (justify left)))
  (property "Value" "Arduino_Nano_v3.x" (at 191.3733 127 0) (show_name no) (do_not_autoplace no) (effects (font (size 1.27 1.27)) (justify left)))
  (property "Footprint" "Module:Arduino_Nano" (at 186.69 99.06 0) (hide yes) (show_name no) (do_not_autoplace no) (effects (font (size 1.27 1.27)
    (italic yes))))
  (property "Datasheet" "http://www.mouser.com/pdfdocs/Gravitech_Arduino_Nano3_0.pdf" (at 186.69 99.06 0) (hide yes) (show_name no) (do_not_autoplace no) (effects (font (size 1.27 1.27))))
  (property "Description" "Arduino Nano v3.x" (at 186.69 99.06 0) (hide yes) (show_name no) (do_not_autoplace no) (effects (font (size 1.27 1.27))))
  (pin "16")
  (pin "17")
  (pin "2")
  (pin "3")
  (pin "5")
  (pin "15")
  (pin "12")
  (pin "1")
  (pin "11")
  (pin "8")
  (pin "4")
  (pin "9")
  (pin "7")
  (pin "6")
  (pin "10")
  (pin "14")
  (pin "30")
  (pin "13")
  (pin "29")
  (pin "28")
  (pin "26")
  (pin "27")
  (pin "25")
  (pin "24")
  (pin "22")
  (pin "23")
  (pin "21")
  (pin "20")
  (pin "19")
  (pin "18"))
 (symbol
  (lib_id "Switch:SW_Push")
  (at 163.83 115.57 90)
  (unit 1)
  (body_style 1)
  (exclude_from_sim no)
  (in_bom yes)
  (on_board yes)
  (in_pos_files yes)
  (dnp no)
  (fields_autoplaced yes)
  (property "Reference" "SW1" (at 165.1 114.2999 90) (show_name no) (do_not_autoplace no) (effects (font (size 1.27 1.27)) (justify right)))
  (property "Value" "SW_Push" (at 165.1 116.8399 90) (show_name no) (do_not_autoplace no) (effects (font (size 1.27 1.27)) (justify right)))
  (property "Footprint" "Button_Switch_THT:SW_PUSH_6mm_H4.3mm" (at 158.75 115.57 0) (hide yes) (show_name no) (do_not_autoplace no) (effects (font (size 1.27 1.27))))
  (property "Datasheet" "" (at 158.75 115.57 0) (hide yes) (show_name no) (do_not_autoplace no) (effects (font (size 1.27 1.27))))
  (property "Description" "Push button switch, generic, two pins" (at 163.83 115.57 0) (hide yes) (show_name no) (do_not_autoplace no) (effects (font (size 1.27 1.27))))
  (pin "2")
  (pin "1"))
 (symbol
  (lib_id "Device:R_Small_US")
  (at 154.94 100.33 90)
  (unit 1)
  (body_style 1)
  (exclude_from_sim no)
  (in_bom yes)
  (on_board yes)
  (in_pos_files yes)
  (dnp no)
  (property "Reference" "R2" (at 154.94 97.79 90) (show_name no) (do_not_autoplace no) (effects (font (size 1.27 1.27))))
  (property "Value" "1k" (at 154.94 96.52 90) (hide yes) (show_name no) (do_not_autoplace no) (effects (font (size 1.27 1.27))))
  (property "Footprint" "Resistor_THT:R_Axial_DIN0207_L6.3mm_D2.5mm_P7.62mm_Horizontal" (at 154.94 100.33 0) (hide yes) (show_name no) (do_not_autoplace no) (effects (font (size 1.27 1.27))))
  (property "Datasheet" "" (at 154.94 100.33 0) (hide yes) (show_name no) (do_not_autoplace no) (effects (font (size 1.27 1.27))))
  (property "Description" "Resistor, small US symbol" (at 154.94 100.33 0) (hide yes) (show_name no) (do_not_autoplace no) (effects (font (size 1.27 1.27))))
  (pin "1")
  (pin "2"))
 (symbol
  (lib_id "Transistor_BJT:S8050")
  (at 135.89 105.41 270)
  (unit 1)
  (body_style 1)
  (exclude_from_sim no)
  (in_bom yes)
  (on_board yes)
  (in_pos_files yes)
  (dnp no)
  (fields_autoplaced yes)
  (property "Reference" "Q1" (at 135.89 111.76 90) (show_name no) (do_not_autoplace no) (effects (font (size 1.27 1.27))))
  (property "Value" "S8050" (at 135.89 114.3 90) (hide yes) (show_name no) (do_not_autoplace no) (effects (font (size 1.27 1.27))))
  (property "Footprint" "Package_TO_SOT_THT:TO-92_Inline" (at 133.985 110.49 0) (hide yes) (show_name no) (do_not_autoplace no) (effects (font (size 1.27 1.27)
    (italic yes)) (justify left)))
  (property "Datasheet" "http://www.unisonic.com.tw/datasheet/S8050.pdf" (at 135.89 105.41 0) (hide yes) (show_name no) (do_not_autoplace no) (effects (font (size 1.27 1.27)) (justify left)))
  (property "Description" "0.7A Ic, 20V Vce, Low Voltage High Current NPN Transistor, TO-92" (at 135.89 105.41 0) (hide yes) (show_name no) (do_not_autoplace no) (effects (font (size 1.27 1.27))))
  (property "Sim.Device" "NPN" (at 135.89 105.41 0) (hide yes) (show_name no) (do_not_autoplace no) (effects (font (size 1.27 1.27))))
  (property "Sim.Pins" "1=E 2=B 3=C" (at 135.89 105.41 0) (hide yes) (show_name no) (do_not_autoplace no) (effects (font (size 1.27 1.27))))
  (pin "1")
  (pin "3")
  (pin "2"))
 (sheet_instances
  (path ""
   (page "1")))
 (embedded_fonts no))
